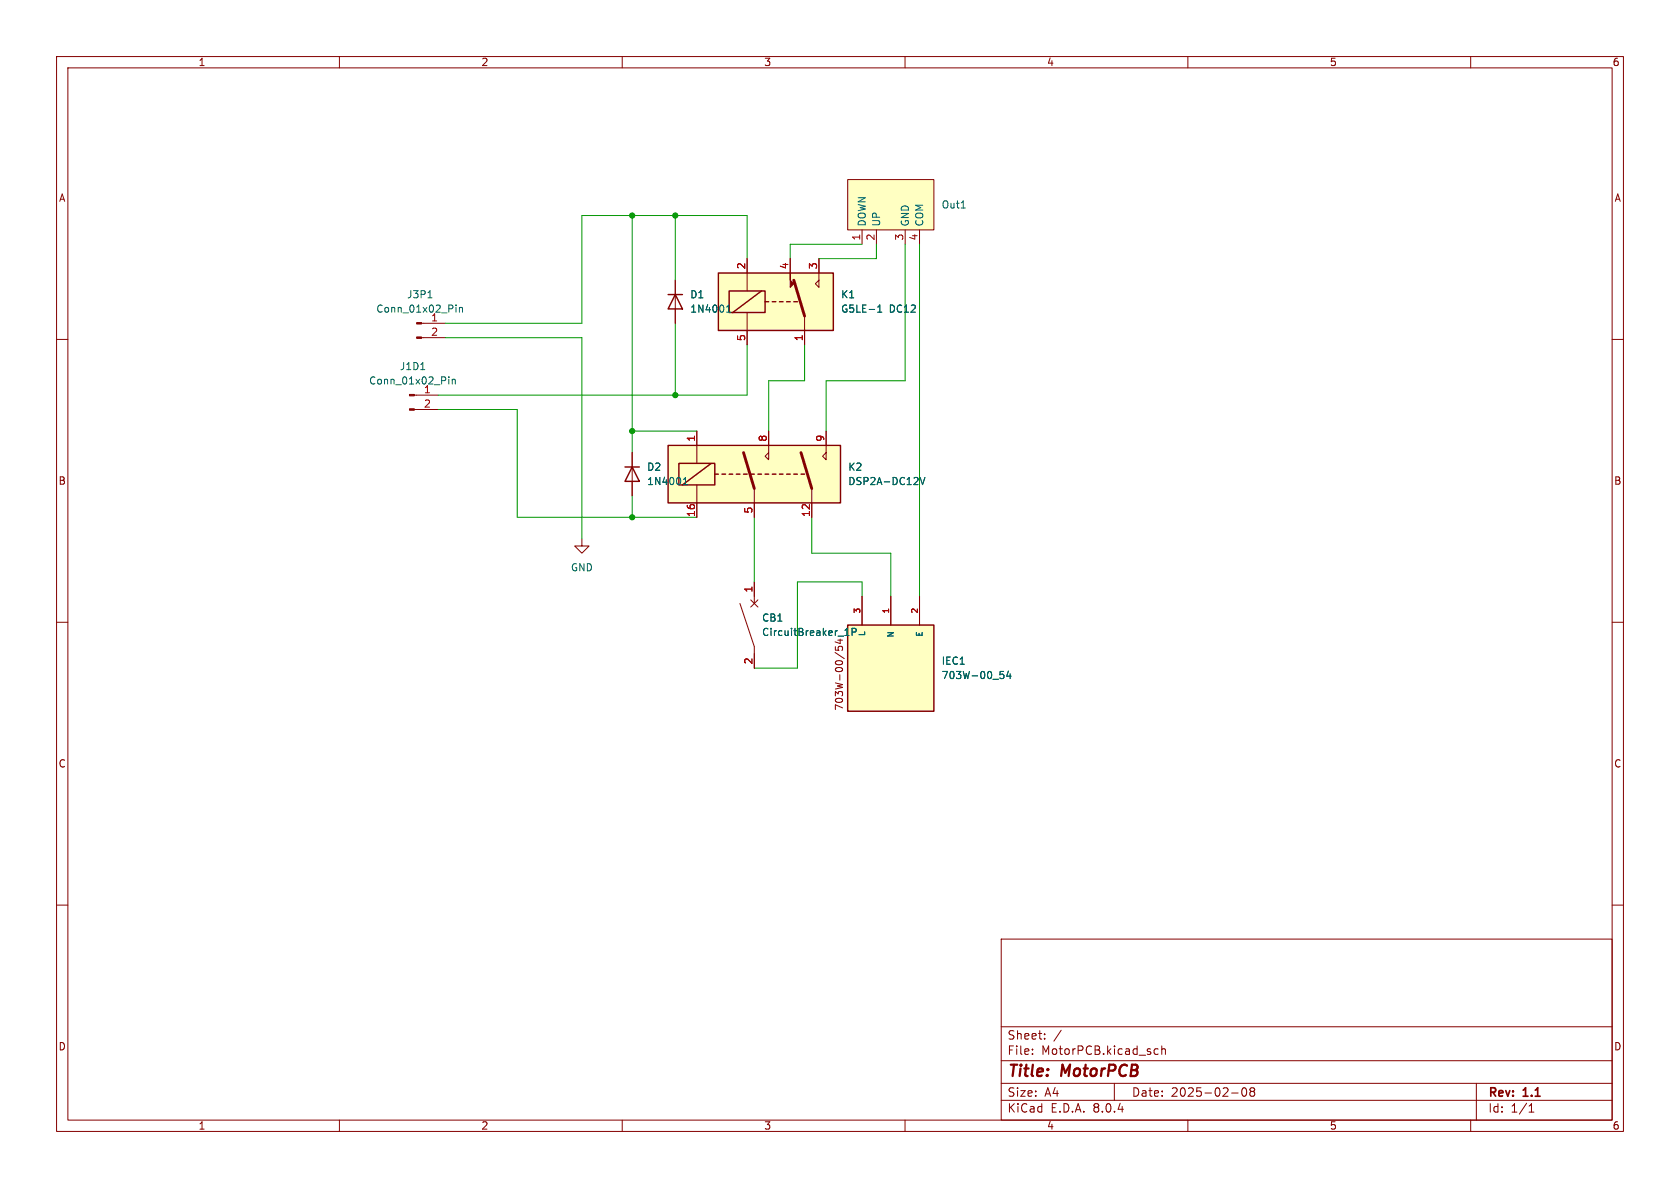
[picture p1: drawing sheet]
<svg xmlns="http://www.w3.org/2000/svg" width="297mm" height="210mm" viewBox="0 0 297 210" stroke-linecap="round" stroke-linejoin="round" font-family="sans-serif">
<g fill="none" stroke="#840000" stroke-width=".18">
<path d="M10 10h277v190h-277zM12 12h273v186h-273zM60 10v2M110 10v2M160 10v2M210 10v2M260 10v2M10 60h2M285 60h2M10 110h2M285 110h2M10 160h2"/>
<path d="M285 160h2M177 166h108v32h-108zM60 198v2M110 198v2M160 198v2M177 194.5h108M177 191.5h108M177 187.5h108M177 181.5h108M182.5 186.3v.1M182.5 185.5v.1M184.7 183.6v.1"/>
<path d="M184.7 182.8v.1M187.6 182.1l-1.3 2M197 191.5v3M204.2 186.3h.5M204.2 185.5h.5M205.4 185.5l.2-.1 .4 .1v.9M205.4 184.9v1.5M210 198v2M217.7 193.2h1.2M219.7 192.4l.2-.1a.81 .81 0 0 1 .6 .6 .81 .81 0 0 1-.3 .8l-.2 .1a.81 .81 0 0 1-.3-1.4zM221.2 192.9l-.2-.2 .2-.4 .5 .1 .1 .2-.3 .3M221.2 192.9l-.2 .3v.3l.2 .3 .5-.1 .1-.2-.1-.4-.2-.2"/>
<path d="M221.2 192.9h.3M260 198v2M261 191.5v6.5M270.3 196.6h.9M270.3 195.5l.4-.4v1.5"/>
</g>
<path d="M149.9 110.5h15.2v15.2h-15.2z" fill="#ffffc2"/>
<path d="M118.1 52.1h2.5M119.4 52.1l1.2 2.5h-2.5zM110.5 82.6h2.5M111.8 82.6l1.2 2.5h-2.5zM149.9 110.5h15.2v15.2h-15.2z" fill="none" stroke="#840000" stroke-width=".25"/>
<g fill="none" stroke="#840000" stroke-width=".18">
<path d="M74.5 59.7h4.2M74.5 57.2h4.2M119.4 49.5v7.7M73.3 72.4h4.2M73.3 69.9h4.2M102.9 95.3v1.2h1.2l-1.2 1.3-1.3-1.3h1.3M111.8 80v7.6M130.8 106.7l2.5 7.6v3.8M132.7 106l1.3 1.3M133.3 102.9v3.8M134 106l-1.3 1.3M147.6 115.3l1.7 1.1"/>
<path d="M147.7 114.3v.6l.6 .1-.1-.2v-.4l.2-.2 .4 .1 .2 .2-.2 .5M148.5 113v.8l-.9-.3M152.4 105.4v5.1M157.5 105.4v5.1M162.6 105.4v5.1"/>
</g>
<g fill="none" stroke="#006464" stroke-width=".18">
<path d="M75.7 52.6h.7M80.6 53.9v.1M80.6 54.3v.9M81.2 54.3v.9M81.2 54.5l.2-.2 .3 .1 .1 .8M128.4 55.2h.8M128.4 54.3l.4-.4v1.3M74.4 65.3h.7M79.3 66.6v.1M79.3 67v.9M79.9 67v.9M79.9 67.2l.2-.2 .3 .1 .1 .8"/>
<path d="M120.8 85.7h.7M120.8 84.8l.4-.4v1.3M149.4 112.3h.7M149.5 111.4l.2-.3v1.2M150.6 111.7h.6l.2-.2-.1-.3-.7-.1v1.2M176.8 118.7h.6M176.9 119.2h.3l.3 .2-.1 .4-.5 .2M178.3 118.6l-.3 .9h.8M178.6 119.1v.9"/>
</g>
<g fill="#840000" stroke="#840000" stroke-width=".18">
<path d="M72.4 72.3h.9v.2h-.9z"/>
<path d="M72.4 69.7h.9v.3h-.9z"/>
<path d="M73.7 59.6h.8v.2h-.8z"/>
<path d="M73.7 57h.8v.3h-.8z"/>
</g>
<path d="M118.1 78.7h30.5v10.2h-30.5z" fill="#ffffc2"/>
<g fill="none" stroke="#840000" stroke-width=".25">
<path d="M118.1 78.7h30.5v10.2h-30.5zM120 81.9h6.4v3.8h-6.4zM125.7 81.9l-5.1 3.8M126.4 83.8h.6M127.6 83.8h.7M128.9 83.8h.6M130.2 83.8h.6M131.4 83.8h.7M132.7 83.8h.6M134 83.8h.6M135.3 83.8h.6M136.5 83.8h.7"/>
<path d="M137.8 83.8h.6M139.1 83.8h.6M140.3 83.8h.7M141.6 83.8h.6"/>
</g>
<path d="M123.2 76.2v5.7M135.9 76.2v5.1l-.6-.7 .6-.6M146 76.2v5.1l-.6-.7 .6-.6M123.2 85.7v5.7M133.3 86.4v5M143.5 86.4v5" fill="none" stroke="#840000" stroke-width=".18"/>
<path d="M131.4 80l1.9 6.4M141.6 80l1.9 6.4" fill="none" stroke="#840000" stroke-width=".51"/>
<path d="M162.7 84.4l.4 1.3 .4-1.3" fill="none" stroke="#006464" stroke-width=".18"/>
<path d="M149.9 31.8h15.2v8.8h-15.2z" fill="#ffffc2"/>
<path d="M149.9 31.8h15.2v8.8h-15.2zM152.4 40.6v2.6M154.9 40.6v2.6M160 40.6v2.6M162.6 40.6v2.6" fill="none" stroke="#840000" stroke-width=".18"/>
<path d="M169.9 36.8h.8" fill="none" stroke="#006464" stroke-width=".18"/>
<path d="M127 48.3h20.3v10.1h-20.3z" fill="#ffffc2"/>
<path d="M139.7 48.3v1.2l.6 .7-.6 .6z" fill="#840000" stroke="#840000" stroke-width=".18"/>
<g fill="none" stroke="#840000" stroke-width=".18">
<path d="M119.4 49.5v2.6M119.4 54.6v2.6M132.1 45.7v5.7M132.1 55.2v5.8M139.7 45.7v2.6M142.2 55.9v5.1M144.8 45.7v5.1l-.7-.6 .7-.7M123.2 76.2v2.5M135.9 76.2v2.5M146 76.2v2.5M111.8 80v2.6M111.8 85.1v2.5"/>
<path d="M123.2 88.9v2.5M133.3 88.9v2.5M143.5 88.9v2.5M133.3 102.9v2.5M133.3 115.6v2.5M152.4 105.4v5.1M157.5 105.4v5.1M162.6 105.4v5.1"/>
</g>
<path d="M127 48.3h20.3v10.1h-20.3zM128.9 51.4h6.4v3.8h-6.4zM134.6 51.4l-5.1 3.8M135.3 53.3h.6M136.5 53.3h.7M137.8 53.3h.6M139.1 53.3h.6M140.3 53.3h.7" fill="none" stroke="#840000" stroke-width=".25"/>
<path d="M140.3 49.5l1.9 6.4" fill="none" stroke="#840000" stroke-width=".51"/>
<g fill="none" stroke="#006464" stroke-width=".18">
<path d="M128.4 55.2h.8M128.4 54.3l.4-.4v1.3M155.2 55.2h.7M155.2 54.3l.3-.4v1.3M120.8 85.7h.7M120.8 84.8l.4-.4v1.3M162.7 84.4l.4 1.3 .4-1.3M149.4 112.3h.7M149.5 111.4l.2-.3v1.2M150.6 111.7h.6l.2-.2-.1-.3-.7-.1v1.2M176.8 118.7h.6M176.9 119.2h.3l.3 .2-.1 .4-.5 .2"/>
<path d="M178.3 118.6l-.3 .9h.8M178.6 119.1v.9"/>
</g>
<g fill="none" stroke="#009600" stroke-width=".18">
<path d="M111.8 38.1v41.9M119.4 38.1v11.4M78.7 59.7h24.2v35.6M119.4 57.2v12.7M132.1 45.7v-7.6h-29.2v19.1h-24.2M152.4 43.2h-12.7v2.5M154.9 43.2v2.5h-10.1M160 43.2v24.1h-14v8.9M162.6 43.2v62.2M77.5 72.4h13.9v19h31.8M111.8 76.2h11.4M132.1 61v8.9h-54.6"/>
<path d="M142.2 61v6.3h-6.3v8.9M111.8 87.6v3.8M133.3 91.4v11.5M143.5 91.4v6.4h14v7.6M152.4 105.4v-2.5h-11.4v15.2h-7.7"/>
</g>
<g fill="#009600" stroke="#009600" stroke-width=".18">
<circle cx="111.8" cy="91.4" r=".46"/>
<circle cx="111.8" cy="38.1" r=".46"/>
<circle cx="119.4" cy="38.1" r=".46"/>
<circle cx="119.4" cy="69.9" r=".46"/>
<circle cx="111.8" cy="76.2" r=".46"/>
</g>
<g font-size="2.8" fill="#840000">
<text x="178" y="190.9">Title:</text>
<text x="187.7" y="190.9">MotorPCB</text>
</g>
<g font-size="2.1" fill="#840000">
<text x="178" y="184">Sheet:</text>
<text x="178" y="186.7">File:</text>
<text x="184.1" y="186.7">MotorPCB.kicad_sch</text>
<text x="178" y="196.9">KiCad</text>
<text x="178" y="194.1">Size:</text>
<text x="184.7" y="194.1">A4</text>
<text x="185.7" y="196.9">E.D.A.</text>
<text x="193.3" y="196.9">8.0.4</text>
<text x="200" y="194.1">Date:</text>
<text x="207" y="194.1">2025-02-08</text>
<text x="263" y="194.3">Rev:</text>
<text x="263" y="196.9">Id:</text>
<text x="267.1" y="196.9">1/1</text>
<text x="269.4" y="194.3">1.1</text>
</g>
<g font-size="1.8" fill="#840000">
<text x="35" y="11.9">1</text>
<text x="85" y="11.9">2</text>
<text x="135" y="11.9">3</text>
<text x="185" y="11.9">4</text>
<text x="235" y="11.9">5</text>
<text x="285" y="11.9">6</text>
<text x="10.3" y="35.9">A</text>
<text x="285.3" y="35.9">A</text>
<text x="10.3" y="85.9">B</text>
<text x="285.3" y="85.9">B</text>
<text x="149.2" y="125.7" transform="rotate(-90 149.2 125.7)">703W-00/54</text>
<text x="10.3" y="135.9">C</text>
<text x="285.3" y="135.9">C</text>
<text x="10.3" y="185.9">D</text>
<text x="285.3" y="185.9">D</text>
<text x="35" y="199.9">1</text>
<text x="85" y="199.9">2</text>
<text x="135" y="199.9">3</text>
<text x="185" y="199.9">4</text>
<text x="235" y="199.9">5</text>
<text x="285" y="199.9">6</text>
</g>
<g font-size="1.8" fill="#006464">
<text x="153.3" y="40.1" transform="rotate(-90 153.3 40.1)">DOWN</text>
<text x="155.8" y="40.1" transform="rotate(-90 155.8 40.1)">UP</text>
<text x="160.9" y="40.1" transform="rotate(-90 160.9 40.1)">GND</text>
<text x="163.4" y="40.1" transform="rotate(-90 163.4 40.1)">COM</text>
<text x="166.4" y="37.1">Out1</text>
<text x="71.9" y="52.9">J3P1</text>
<text x="121.9" y="52.9">D1</text>
<text x="148.6" y="52.9">K1</text>
<text x="66.4" y="55.5">Conn_01x02_Pin</text>
<text x="76.1" y="56.9">1</text>
<text x="121.9" y="55.5">1N4001</text>
<text x="148.6" y="55.5">G5LE-1</text>
<text x="157.2" y="55.5">DC12</text>
<text x="70.6" y="65.6">J1D1</text>
<text x="65.2" y="68.2">Conn_01x02_Pin</text>
<text x="74.9" y="69.6">1</text>
<text x="114.3" y="83.4">D2</text>
<text x="149.9" y="83.4">K2</text>
<text x="114.3" y="86">1N4001</text>
<text x="149.9" y="86">DSP2A-DC12V</text>
<text x="100.8" y="101.2">GND</text>
<text x="134.6" y="110.1">CB1</text>
<text x="134.6" y="112.6">CircuitBreaker_1P</text>
<text x="166.4" y="117.7">IEC1</text>
<text x="166.4" y="120.2">703W-00_54</text>
</g>
<g font-size="1.8" fill="#a90000">
<text x="131.8" y="47.7" transform="rotate(-90 131.8 47.7)">2</text>
<text x="139.4" y="47.7" transform="rotate(-90 139.4 47.7)">4</text>
<text x="144.5" y="47.7" transform="rotate(-90 144.5 47.7)">3</text>
<text x="152.1" y="42.6" transform="rotate(-90 152.1 42.6)">1</text>
<text x="154.7" y="42.6" transform="rotate(-90 154.7 42.6)">2</text>
<text x="159.8" y="42.6" transform="rotate(-90 159.8 42.6)">3</text>
<text x="162.3" y="42.6" transform="rotate(-90 162.3 42.6)">4</text>
<text x="76.1" y="59.4">2</text>
<text x="131.8" y="60.4" transform="rotate(-90 131.8 60.4)">5</text>
<text x="142" y="60.4" transform="rotate(-90 142 60.4)">1</text>
<text x="74.9" y="72.1">2</text>
<text x="122.9" y="78.2" transform="rotate(-90 122.9 78.2)">1</text>
<text x="135.6" y="78.2" transform="rotate(-90 135.6 78.2)">8</text>
<text x="145.8" y="78.2" transform="rotate(-90 145.8 78.2)">9</text>
<text x="122.9" y="91.5" transform="rotate(-90 122.9 91.5)">16</text>
<text x="133.1" y="90.9" transform="rotate(-90 133.1 90.9)">5</text>
<text x="143.3" y="91.5" transform="rotate(-90 143.3 91.5)">12</text>
<text x="133.1" y="104.8" transform="rotate(-90 133.1 104.8)">1</text>
<text x="133.1" y="117.5" transform="rotate(-90 133.1 117.5)">2</text>
</g>
<g font-size="1.4" fill="#a90000">
<text x="152.1" y="108.6" transform="rotate(-90 152.1 108.6)">3</text>
<text x="157.2" y="108.6" transform="rotate(-90 157.2 108.6)">1</text>
<text x="162.3" y="108.6" transform="rotate(-90 162.3 108.6)">2</text>
</g>
<g font-size="1.4" fill="#006464">
<text x="153.1" y="112.6" transform="rotate(-90 153.1 112.6)">L</text>
<text x="158.2" y="112.8" transform="rotate(-90 158.2 112.8)">N</text>
<text x="163.3" y="112.7" transform="rotate(-90 163.3 112.7)">E</text>
</g>
</svg>
